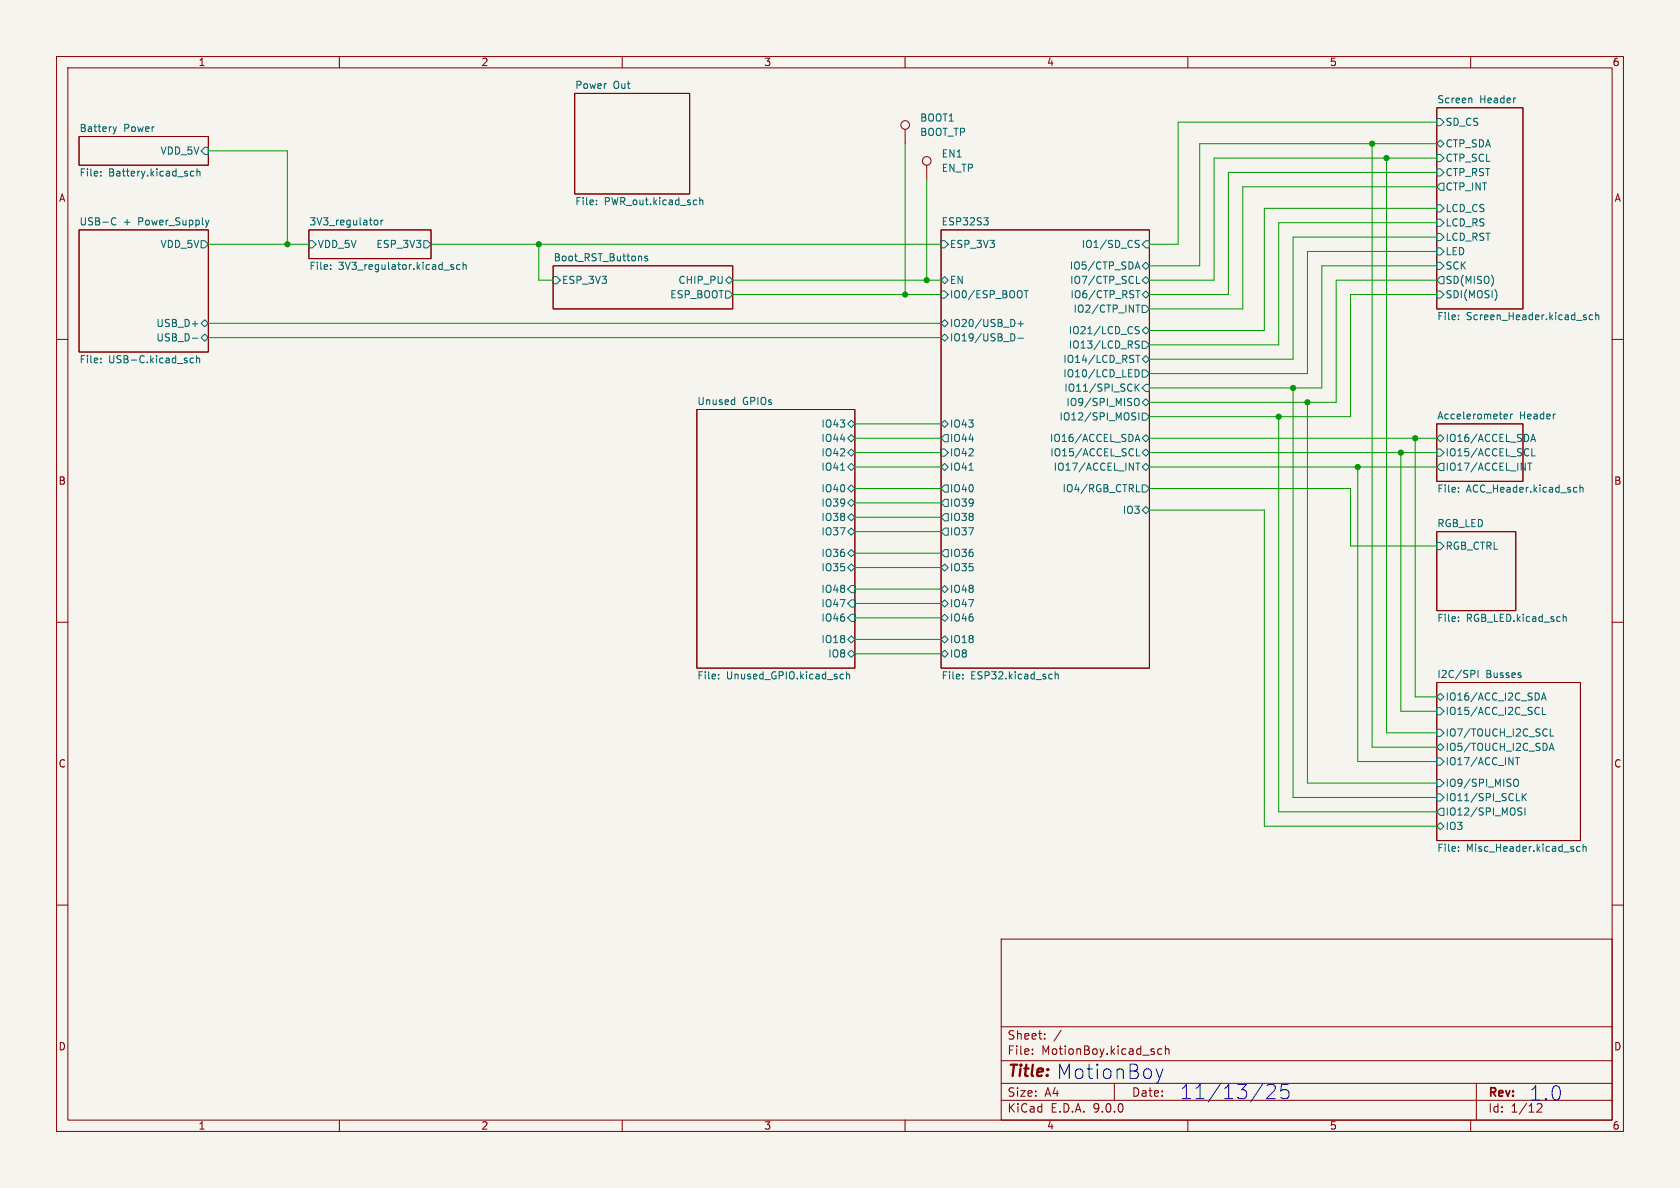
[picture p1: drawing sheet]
(kicad_sch
 (version 20250114)
 (generator "eeschema")
 (generator_version "9.0")
 (paper "A4")
 (lib_symbols
  (symbol "Connector:TestPoint"
   (pin_numbers (hide yes))
   (pin_names
    (offset 0.762) (hide yes)) (exclude_from_sim no) (in_bom yes) (on_board yes)
   (property "Reference" "TP" (at 0 6.858 0) (effects (font (size 1.27 1.27))))
   (property "Value" "TestPoint" (at 0 5.08 0) (effects (font (size 1.27 1.27))))
   (property "Footprint" "" (at 5.08 0 0) (effects (font (size 1.27 1.27)) (hide yes)))
   (property "Datasheet" "~" (at 5.08 0 0) (effects (font (size 1.27 1.27)) (hide yes)))
   (property "Description" "test point" (at 0 0 0) (effects (font (size 1.27 1.27)) (hide yes)))
   (symbol "TestPoint_0_1"
    (circle (center 0 3.302) (radius 0.762) (stroke (width 0) (type default)) (fill (type none))))
   (symbol "TestPoint_1_1"
    (pin passive line (at 0 0 90) (length 2.54) (name "1" (effects (font (size 1.27 1.27)))) (number "1" (effects (font (size 1.27 1.27))))))
   (embedded_fonts no)))
 (text "MotionBoy"
  (exclude_from_sim no)
  (at 196.342 189.738 0)
  (effects (font (size 2.54 2.54))))
 (text "1.0"
  (exclude_from_sim no)
  (at 273.304 193.548 0)
  (effects (font (size 2.54 2.54))))
 (text "11/13/25"
  (exclude_from_sim no)
  (at 218.44 193.294 0)
  (effects (font (size 2.54 2.54))))
 (junction
  (at 228.6 68.58)
  (diameter 0)
  (color 0 0 0 0))
 (junction
  (at 250.19 77.47)
  (diameter 0)
  (color 0 0 0 0))
 (junction
  (at 95.25 43.18)
  (diameter 0)
  (color 0 0 0 0))
 (junction
  (at 160.02 52.07)
  (diameter 0)
  (color 0 0 0 0))
 (junction
  (at 226.06 73.66)
  (diameter 0)
  (color 0 0 0 0))
 (junction
  (at 245.11 27.94)
  (diameter 0)
  (color 0 0 0 0))
 (junction
  (at 163.83 49.53)
  (diameter 0)
  (color 0 0 0 0))
 (junction
  (at 240.03 82.55)
  (diameter 0)
  (color 0 0 0 0))
 (junction
  (at 242.57 25.4)
  (diameter 0)
  (color 0 0 0 0))
 (junction
  (at 50.8 43.18)
  (diameter 0)
  (color 0 0 0 0))
 (junction
  (at 247.65 80.01)
  (diameter 0)
  (color 0 0 0 0))
 (junction
  (at 231.14 71.12)
  (diameter 0)
  (color 0 0 0 0))
 (wire
  (pts (xy 203.2 68.58) (xy 228.6 68.58))
  (stroke (width 0) (type default)))
 (wire
  (pts (xy 214.63 27.94) (xy 245.11 27.94))
  (stroke (width 0) (type default)))
 (wire
  (pts (xy 163.83 49.53) (xy 166.37 49.53))
  (stroke (width 0) (type default)))
 (wire
  (pts (xy 223.52 58.42) (xy 223.52 36.83))
  (stroke (width 0) (type default)))
 (wire
  (pts (xy 50.8 26.67) (xy 50.8 43.18))
  (stroke (width 0) (type default)))
 (wire
  (pts (xy 203.2 63.5) (xy 228.6 63.5))
  (stroke (width 0) (type default)))
 (wire
  (pts (xy 254 125.73) (xy 247.65 125.73))
  (stroke (width 0) (type default)))
 (wire
  (pts (xy 160.02 52.07) (xy 166.37 52.07))
  (stroke (width 0) (type default)))
 (wire
  (pts (xy 226.06 73.66) (xy 238.76 73.66))
  (stroke (width 0) (type default)))
 (wire
  (pts (xy 223.52 146.05) (xy 254 146.05))
  (stroke (width 0) (type default)))
 (wire
  (pts (xy 242.57 25.4) (xy 242.57 132.08))
  (stroke (width 0) (type default)))
 (wire
  (pts (xy 151.13 82.55) (xy 166.37 82.55))
  (stroke (width 0) (type default)))
 (wire
  (pts (xy 160.02 25.4) (xy 160.02 52.07))
  (stroke (width 0) (type default)))
 (wire
  (pts (xy 247.65 125.73) (xy 247.65 80.01))
  (stroke (width 0) (type default)))
 (wire
  (pts (xy 76.2 43.18) (xy 95.25 43.18))
  (stroke (width 0) (type default)))
 (wire
  (pts (xy 226.06 60.96) (xy 226.06 39.37))
  (stroke (width 0) (type default)))
 (wire
  (pts (xy 203.2 54.61) (xy 219.71 54.61))
  (stroke (width 0) (type default)))
 (wire
  (pts (xy 151.13 106.68) (xy 166.37 106.68))
  (stroke (width 0) (type default)))
 (wire
  (pts (xy 151.13 86.36) (xy 166.37 86.36))
  (stroke (width 0) (type default)))
 (wire
  (pts (xy 203.2 82.55) (xy 240.03 82.55))
  (stroke (width 0) (type default)))
 (wire
  (pts (xy 250.19 123.19) (xy 250.19 77.47))
  (stroke (width 0) (type default)))
 (wire
  (pts (xy 203.2 58.42) (xy 223.52 58.42))
  (stroke (width 0) (type default)))
 (wire
  (pts (xy 151.13 77.47) (xy 166.37 77.47))
  (stroke (width 0) (type default)))
 (wire
  (pts (xy 97.79 49.53) (xy 95.25 49.53))
  (stroke (width 0) (type default)))
 (wire
  (pts (xy 203.2 71.12) (xy 231.14 71.12))
  (stroke (width 0) (type default)))
 (wire
  (pts (xy 151.13 74.93) (xy 166.37 74.93))
  (stroke (width 0) (type default)))
 (wire
  (pts (xy 214.63 49.53) (xy 214.63 27.94))
  (stroke (width 0) (type default)))
 (wire
  (pts (xy 151.13 91.44) (xy 166.37 91.44))
  (stroke (width 0) (type default)))
 (wire
  (pts (xy 151.13 104.14) (xy 166.37 104.14))
  (stroke (width 0) (type default)))
 (wire
  (pts (xy 36.83 57.15) (xy 166.37 57.15))
  (stroke (width 0) (type default)))
 (wire
  (pts (xy 247.65 80.01) (xy 254 80.01))
  (stroke (width 0) (type default)))
 (wire
  (pts (xy 129.54 52.07) (xy 160.02 52.07))
  (stroke (width 0) (type default)))
 (wire
  (pts (xy 254 134.62) (xy 240.03 134.62))
  (stroke (width 0) (type default)))
 (wire
  (pts (xy 233.68 46.99) (xy 254 46.99))
  (stroke (width 0) (type default)))
 (wire
  (pts (xy 245.11 129.54) (xy 245.11 27.94))
  (stroke (width 0) (type default)))
 (wire
  (pts (xy 233.68 68.58) (xy 233.68 46.99))
  (stroke (width 0) (type default)))
 (wire
  (pts (xy 36.83 26.67) (xy 50.8 26.67))
  (stroke (width 0) (type default)))
 (wire
  (pts (xy 203.2 80.01) (xy 247.65 80.01))
  (stroke (width 0) (type default)))
 (wire
  (pts (xy 228.6 63.5) (xy 228.6 41.91))
  (stroke (width 0) (type default)))
 (wire
  (pts (xy 203.2 90.17) (xy 223.52 90.17))
  (stroke (width 0) (type default)))
 (wire
  (pts (xy 203.2 66.04) (xy 231.14 66.04))
  (stroke (width 0) (type default)))
 (wire
  (pts (xy 236.22 49.53) (xy 254 49.53))
  (stroke (width 0) (type default)))
 (wire
  (pts (xy 217.17 52.07) (xy 217.17 30.48))
  (stroke (width 0) (type default)))
 (wire
  (pts (xy 95.25 43.18) (xy 166.37 43.18))
  (stroke (width 0) (type default)))
 (wire
  (pts (xy 223.52 90.17) (xy 223.52 146.05))
  (stroke (width 0) (type default)))
 (wire
  (pts (xy 151.13 113.03) (xy 166.37 113.03))
  (stroke (width 0) (type default)))
 (wire
  (pts (xy 36.83 43.18) (xy 50.8 43.18))
  (stroke (width 0) (type default)))
 (wire
  (pts (xy 95.25 43.18) (xy 95.25 49.53))
  (stroke (width 0) (type default)))
 (wire
  (pts (xy 203.2 46.99) (xy 212.09 46.99))
  (stroke (width 0) (type default)))
 (wire
  (pts (xy 217.17 30.48) (xy 254 30.48))
  (stroke (width 0) (type default)))
 (wire
  (pts (xy 151.13 80.01) (xy 166.37 80.01))
  (stroke (width 0) (type default)))
 (wire
  (pts (xy 208.28 43.18) (xy 208.28 21.59))
  (stroke (width 0) (type default)))
 (wire
  (pts (xy 203.2 77.47) (xy 250.19 77.47))
  (stroke (width 0) (type default)))
 (wire
  (pts (xy 208.28 21.59) (xy 254 21.59))
  (stroke (width 0) (type default)))
 (wire
  (pts (xy 151.13 100.33) (xy 166.37 100.33))
  (stroke (width 0) (type default)))
 (wire
  (pts (xy 228.6 140.97) (xy 254 140.97))
  (stroke (width 0) (type default)))
 (wire
  (pts (xy 254 129.54) (xy 245.11 129.54))
  (stroke (width 0) (type default)))
 (wire
  (pts (xy 163.83 31.75) (xy 163.83 49.53))
  (stroke (width 0) (type default)))
 (wire
  (pts (xy 231.14 138.43) (xy 231.14 71.12))
  (stroke (width 0) (type default)))
 (wire
  (pts (xy 228.6 68.58) (xy 233.68 68.58))
  (stroke (width 0) (type default)))
 (wire
  (pts (xy 203.2 60.96) (xy 226.06 60.96))
  (stroke (width 0) (type default)))
 (wire
  (pts (xy 219.71 54.61) (xy 219.71 33.02))
  (stroke (width 0) (type default)))
 (wire
  (pts (xy 254 143.51) (xy 226.06 143.51))
  (stroke (width 0) (type default)))
 (wire
  (pts (xy 250.19 77.47) (xy 254 77.47))
  (stroke (width 0) (type default)))
 (wire
  (pts (xy 203.2 43.18) (xy 208.28 43.18))
  (stroke (width 0) (type default)))
 (wire
  (pts (xy 238.76 52.07) (xy 254 52.07))
  (stroke (width 0) (type default)))
 (wire
  (pts (xy 151.13 88.9) (xy 166.37 88.9))
  (stroke (width 0) (type default)))
 (wire
  (pts (xy 151.13 115.57) (xy 166.37 115.57))
  (stroke (width 0) (type default)))
 (wire
  (pts (xy 212.09 25.4) (xy 242.57 25.4))
  (stroke (width 0) (type default)))
 (wire
  (pts (xy 240.03 82.55) (xy 254 82.55))
  (stroke (width 0) (type default)))
 (wire
  (pts (xy 50.8 43.18) (xy 54.61 43.18))
  (stroke (width 0) (type default)))
 (wire
  (pts (xy 151.13 93.98) (xy 166.37 93.98))
  (stroke (width 0) (type default)))
 (wire
  (pts (xy 231.14 66.04) (xy 231.14 44.45))
  (stroke (width 0) (type default)))
 (wire
  (pts (xy 254 123.19) (xy 250.19 123.19))
  (stroke (width 0) (type default)))
 (wire
  (pts (xy 219.71 33.02) (xy 254 33.02))
  (stroke (width 0) (type default)))
 (wire
  (pts (xy 129.54 49.53) (xy 163.83 49.53))
  (stroke (width 0) (type default)))
 (wire
  (pts (xy 203.2 73.66) (xy 226.06 73.66))
  (stroke (width 0) (type default)))
 (wire
  (pts (xy 203.2 52.07) (xy 217.17 52.07))
  (stroke (width 0) (type default)))
 (wire
  (pts (xy 231.14 138.43) (xy 254 138.43))
  (stroke (width 0) (type default)))
 (wire
  (pts (xy 231.14 44.45) (xy 254 44.45))
  (stroke (width 0) (type default)))
 (wire
  (pts (xy 203.2 86.36) (xy 238.76 86.36))
  (stroke (width 0) (type default)))
 (wire
  (pts (xy 242.57 25.4) (xy 254 25.4))
  (stroke (width 0) (type default)))
 (wire
  (pts (xy 203.2 49.53) (xy 214.63 49.53))
  (stroke (width 0) (type default)))
 (wire
  (pts (xy 228.6 41.91) (xy 254 41.91))
  (stroke (width 0) (type default)))
 (wire
  (pts (xy 238.76 86.36) (xy 238.76 96.52))
  (stroke (width 0) (type default)))
 (wire
  (pts (xy 238.76 96.52) (xy 254 96.52))
  (stroke (width 0) (type default)))
 (wire
  (pts (xy 228.6 68.58) (xy 228.6 140.97))
  (stroke (width 0) (type default)))
 (wire
  (pts (xy 231.14 71.12) (xy 236.22 71.12))
  (stroke (width 0) (type default)))
 (wire
  (pts (xy 212.09 46.99) (xy 212.09 25.4))
  (stroke (width 0) (type default)))
 (wire
  (pts (xy 238.76 73.66) (xy 238.76 52.07))
  (stroke (width 0) (type default)))
 (wire
  (pts (xy 36.83 59.69) (xy 166.37 59.69))
  (stroke (width 0) (type default)))
 (wire
  (pts (xy 226.06 39.37) (xy 254 39.37))
  (stroke (width 0) (type default)))
 (wire
  (pts (xy 223.52 36.83) (xy 254 36.83))
  (stroke (width 0) (type default)))
 (wire
  (pts (xy 151.13 97.79) (xy 166.37 97.79))
  (stroke (width 0) (type default)))
 (wire
  (pts (xy 240.03 134.62) (xy 240.03 82.55))
  (stroke (width 0) (type default)))
 (wire
  (pts (xy 236.22 71.12) (xy 236.22 49.53))
  (stroke (width 0) (type default)))
 (wire
  (pts (xy 226.06 143.51) (xy 226.06 73.66))
  (stroke (width 0) (type default)))
 (wire
  (pts (xy 254 132.08) (xy 242.57 132.08))
  (stroke (width 0) (type default)))
 (wire
  (pts (xy 151.13 109.22) (xy 166.37 109.22))
  (stroke (width 0) (type default)))
 (wire
  (pts (xy 245.11 27.94) (xy 254 27.94))
  (stroke (width 0) (type default)))
 (symbol
  (lib_id "Connector:TestPoint")
  (at 160.02 25.4 0)
  (unit 1)
  (exclude_from_sim no)
  (in_bom yes)
  (on_board yes)
  (dnp no)
  (fields_autoplaced yes)
  (property "Reference" "BOOT1" (at 162.56 20.8279 0) (effects (font (size 1.27 1.27)) (justify left)))
  (property "Value" "BOOT_TP" (at 162.56 23.3679 0) (effects (font (size 1.27 1.27)) (justify left)))
  (property "Footprint" "TestPoint:TestPoint_Keystone_5010-5014_Multipurpose" (at 165.1 25.4 0) (effects (font (size 1.27 1.27)) (hide yes)))
  (property "Datasheet" "~" (at 165.1 25.4 0) (effects (font (size 1.27 1.27)) (hide yes)))
  (property "Description" "test point" (at 160.02 25.4 0) (effects (font (size 1.27 1.27)) (hide yes)))
  (pin "1"))
 (symbol
  (lib_id "Connector:TestPoint")
  (at 163.83 31.75 0)
  (unit 1)
  (exclude_from_sim no)
  (in_bom yes)
  (on_board yes)
  (dnp no)
  (fields_autoplaced yes)
  (property "Reference" "EN1" (at 166.37 27.1779 0) (effects (font (size 1.27 1.27)) (justify left)))
  (property "Value" "EN_TP" (at 166.37 29.7179 0) (effects (font (size 1.27 1.27)) (justify left)))
  (property "Footprint" "TestPoint:TestPoint_Keystone_5010-5014_Multipurpose" (at 168.91 31.75 0) (effects (font (size 1.27 1.27)) (hide yes)))
  (property "Datasheet" "~" (at 168.91 31.75 0) (effects (font (size 1.27 1.27)) (hide yes)))
  (property "Description" "test point" (at 163.83 31.75 0) (effects (font (size 1.27 1.27)) (hide yes)))
  (pin "1"))
 (sheet
  (at 254 93.98)
  (size 13.97 13.97)
  (exclude_from_sim no)
  (in_bom yes)
  (on_board yes)
  (dnp no)
  (fields_autoplaced yes)
  (stroke (width 0.1524) (type solid))
  (fill (color 0 0 0 0.0000))
  (property "Sheetname" "RGB_LED" (at 254 93.2684 0) (effects (font (size 1.27 1.27)) (justify left bottom)))
  (property "Sheetfile" "RGB_LED.kicad_sch" (at 254 108.5346 0) (effects (font (size 1.27 1.27)) (justify left top)))
  (pin "RGB_CTRL" input (at 254 96.52 180) (effects (font (size 1.27 1.27)) (justify left))))
 (sheet
  (at 254 19.05)
  (size 15.24 35.56)
  (exclude_from_sim no)
  (in_bom yes)
  (on_board yes)
  (dnp no)
  (fields_autoplaced yes)
  (stroke (width 0.1524) (type solid))
  (fill (color 0 0 0 0.0000))
  (property "Sheetname" "Screen Header" (at 254 18.3384 0) (effects (font (size 1.27 1.27)) (justify left bottom)))
  (property "Sheetfile" "Screen_Header.kicad_sch" (at 254 55.1946 0) (effects (font (size 1.27 1.27)) (justify left top)))
  (pin "CTP_INT" output (at 254 33.02 180) (effects (font (size 1.27 1.27)) (justify left)))
  (pin "CTP_RST" input (at 254 30.48 180) (effects (font (size 1.27 1.27)) (justify left)))
  (pin "CTP_SCL" input (at 254 27.94 180) (effects (font (size 1.27 1.27)) (justify left)))
  (pin "CTP_SDA" bidirectional (at 254 25.4 180) (effects (font (size 1.27 1.27)) (justify left)))
  (pin "LCD_CS" input (at 254 36.83 180) (effects (font (size 1.27 1.27)) (justify left)))
  (pin "LCD_RS" input (at 254 39.37 180) (effects (font (size 1.27 1.27)) (justify left)))
  (pin "LCD_RST" input (at 254 41.91 180) (effects (font (size 1.27 1.27)) (justify left)))
  (pin "LED" input (at 254 44.45 180) (effects (font (size 1.27 1.27)) (justify left)))
  (pin "SCK" input (at 254 46.99 180) (effects (font (size 1.27 1.27)) (justify left)))
  (pin "SD(MISO)" output (at 254 49.53 180) (effects (font (size 1.27 1.27)) (justify left)))
  (pin "SDI(MOSI)" input (at 254 52.07 180) (effects (font (size 1.27 1.27)) (justify left)))
  (pin "SD_CS" input (at 254 21.59 180) (effects (font (size 1.27 1.27)) (justify left))))
 (sheet
  (at 13.97 40.64)
  (size 22.86 21.59)
  (exclude_from_sim no)
  (in_bom yes)
  (on_board yes)
  (dnp no)
  (fields_autoplaced yes)
  (stroke (width 0.1524) (type solid))
  (fill (color 0 0 0 0.0000))
  (property "Sheetname" "USB-C + Power_Supply" (at 13.97 39.9284 0) (effects (font (size 1.27 1.27)) (justify left bottom)))
  (property "Sheetfile" "USB-C.kicad_sch" (at 13.97 62.8146 0) (effects (font (size 1.27 1.27)) (justify left top)))
  (pin "USB_D+" bidirectional (at 36.83 57.15 0) (effects (font (size 1.27 1.27)) (justify right)))
  (pin "USB_D-" bidirectional (at 36.83 59.69 0) (effects (font (size 1.27 1.27)) (justify right)))
  (pin "VDD_5V" output (at 36.83 43.18 0) (effects (font (size 1.27 1.27)) (justify right))))
 (sheet
  (at 97.79 46.99)
  (size 31.75 7.62)
  (exclude_from_sim no)
  (in_bom yes)
  (on_board yes)
  (dnp no)
  (fields_autoplaced yes)
  (stroke (width 0.1524) (type solid))
  (fill (color 0 0 0 0.0000))
  (property "Sheetname" "Boot_RST_Buttons" (at 97.79 46.2784 0) (effects (font (size 1.27 1.27)) (justify left bottom)))
  (property "Sheetfile" "Boot_RST.kicad_sch" (at 97.79 55.1946 0) (effects (font (size 1.27 1.27)) (justify left top) (hide yes)))
  (pin "CHIP_PU" bidirectional (at 129.54 49.53 0) (effects (font (size 1.27 1.27)) (justify right)))
  (pin "ESP_BOOT" output (at 129.54 52.07 0) (effects (font (size 1.27 1.27)) (justify right)))
  (pin "ESP_3V3" input (at 97.79 49.53 180) (effects (font (size 1.27 1.27)) (justify left))))
 (sheet
  (at 254 120.65)
  (size 25.4 27.94)
  (exclude_from_sim no)
  (in_bom yes)
  (on_board yes)
  (dnp no)
  (fields_autoplaced yes)
  (stroke (width 0.1524) (type solid))
  (fill (color 0 0 0 0.0000))
  (property "Sheetname" "I2C/SPI Busses" (at 254 119.9384 0) (effects (font (size 1.27 1.27)) (justify left bottom)))
  (property "Sheetfile" "Misc_Header.kicad_sch" (at 254 149.1746 0) (effects (font (size 1.27 1.27)) (justify left top)))
  (pin "IO16{slash}ACC_I2C_SDA" bidirectional (at 254 123.19 180) (effects (font (size 1.27 1.27)) (justify left)))
  (pin "IO9{slash}SPI_MISO" input (at 254 138.43 180) (effects (font (size 1.27 1.27)) (justify left)))
  (pin "IO11{slash}SPI_SCLK" input (at 254 140.97 180) (effects (font (size 1.27 1.27)) (justify left)))
  (pin "IO15{slash}ACC_I2C_SCL" input (at 254 125.73 180) (effects (font (size 1.27 1.27)) (justify left)))
  (pin "IO5{slash}TOUCH_I2C_SDA" bidirectional (at 254 132.08 180) (effects (font (size 1.27 1.27)) (justify left)))
  (pin "IO7{slash}TOUCH_I2C_SCL" input (at 254 129.54 180) (effects (font (size 1.27 1.27)) (justify left)))
  (pin "IO3" bidirectional (at 254 146.05 180) (effects (font (size 1.27 1.27)) (justify left)))
  (pin "IO12{slash}SPI_MOSI" output (at 254 143.51 180) (effects (font (size 1.27 1.27)) (justify left)))
  (pin "IO17{slash}ACC_INT" input (at 254 134.62 180) (effects (font (size 1.27 1.27)) (justify left))))
 (sheet
  (at 54.61 40.64)
  (size 21.59 5.08)
  (exclude_from_sim no)
  (in_bom yes)
  (on_board yes)
  (dnp no)
  (fields_autoplaced yes)
  (stroke (width 0.1524) (type solid))
  (fill (color 0 0 0 0.0000))
  (property "Sheetname" "3V3_regulator" (at 54.61 39.9284 0) (effects (font (size 1.27 1.27)) (justify left bottom)))
  (property "Sheetfile" "3V3_regulator.kicad_sch" (at 54.61 46.3046 0) (effects (font (size 1.27 1.27)) (justify left top)))
  (pin "VDD_5V" input (at 54.61 43.18 180) (effects (font (size 1.27 1.27)) (justify left)))
  (pin "ESP_3V3" output (at 76.2 43.18 0) (effects (font (size 1.27 1.27)) (justify right))))
 (sheet
  (at 13.97 24.13)
  (size 22.86 5.08)
  (exclude_from_sim no)
  (in_bom yes)
  (on_board yes)
  (dnp no)
  (fields_autoplaced yes)
  (stroke (width 0.1524) (type solid))
  (fill (color 0 0 0 0.0000))
  (property "Sheetname" "Battery Power" (at 13.97 23.4184 0) (effects (font (size 1.27 1.27)) (justify left bottom)))
  (property "Sheetfile" "Battery.kicad_sch" (at 13.97 29.7946 0) (effects (font (size 1.27 1.27)) (justify left top)))
  (pin "VDD_5V" input (at 36.83 26.67 0) (effects (font (size 1.27 1.27)) (justify right))))
 (sheet
  (at 254 74.93)
  (size 15.24 10.16)
  (exclude_from_sim no)
  (in_bom yes)
  (on_board yes)
  (dnp no)
  (fields_autoplaced yes)
  (stroke (width 0.1524) (type solid))
  (fill (color 0 0 0 0.0000))
  (property "Sheetname" "Accelerometer Header" (at 254 74.2184 0) (effects (font (size 1.27 1.27)) (justify left bottom)))
  (property "Sheetfile" "ACC_Header.kicad_sch" (at 254 85.6746 0) (effects (font (size 1.27 1.27)) (justify left top)))
  (pin "IO15{slash}ACCEL_SCL" input (at 254 80.01 180) (effects (font (size 1.27 1.27)) (justify left)))
  (pin "IO16{slash}ACCEL_SDA" bidirectional (at 254 77.47 180) (effects (font (size 1.27 1.27)) (justify left)))
  (pin "IO17{slash}ACCEL_INT" output (at 254 82.55 180) (effects (font (size 1.27 1.27)) (justify left))))
 (sheet
  (at 166.37 40.64)
  (size 36.83 77.47)
  (exclude_from_sim no)
  (in_bom yes)
  (on_board yes)
  (dnp no)
  (fields_autoplaced yes)
  (stroke (width 0.1524) (type solid))
  (fill (color 0 0 0 0.0000))
  (property "Sheetname" "ESP32S3" (at 166.37 39.9284 0) (effects (font (size 1.27 1.27)) (justify left bottom)))
  (property "Sheetfile" "ESP32.kicad_sch" (at 166.37 118.6946 0) (effects (font (size 1.27 1.27)) (justify left top)))
  (pin "EN" bidirectional (at 166.37 49.53 180) (effects (font (size 1.27 1.27)) (justify left)))
  (pin "IO0{slash}ESP_BOOT" input (at 166.37 52.07 180) (effects (font (size 1.27 1.27)) (justify left)))
  (pin "IO20{slash}USB_D+" bidirectional (at 166.37 57.15 180) (effects (font (size 1.27 1.27)) (justify left)))
  (pin "IO19{slash}USB_D-" bidirectional (at 166.37 59.69 180) (effects (font (size 1.27 1.27)) (justify left)))
  (pin "IO4{slash}RGB_CTRL" output (at 203.2 86.36 0) (effects (font (size 1.27 1.27)) (justify right)))
  (pin "ESP_3V3" input (at 166.37 43.18 180) (effects (font (size 1.27 1.27)) (justify left)))
  (pin "IO6{slash}CTP_RST" bidirectional (at 203.2 52.07 0) (effects (font (size 1.27 1.27)) (justify right)))
  (pin "IO15{slash}ACCEL_SCL" bidirectional (at 203.2 80.01 0) (effects (font (size 1.27 1.27)) (justify right)))
  (pin "IO37" output (at 166.37 93.98 180) (effects (font (size 1.27 1.27)) (justify left)))
  (pin "IO39" output (at 166.37 88.9 180) (effects (font (size 1.27 1.27)) (justify left)))
  (pin "IO12{slash}SPI_MOSI" output (at 203.2 73.66 0) (effects (font (size 1.27 1.27)) (justify right)))
  (pin "IO38" output (at 166.37 91.44 180) (effects (font (size 1.27 1.27)) (justify left)))
  (pin "IO36" output (at 166.37 97.79 180) (effects (font (size 1.27 1.27)) (justify left)))
  (pin "IO1{slash}SD_CS" input (at 203.2 43.18 0) (effects (font (size 1.27 1.27)) (justify right)))
  (pin "IO9{slash}SPI_MISO" bidirectional (at 203.2 71.12 0) (effects (font (size 1.27 1.27)) (justify right)))
  (pin "IO42" input (at 166.37 80.01 180) (effects (font (size 1.27 1.27)) (justify left)))
  (pin "IO17{slash}ACCEL_INT" bidirectional (at 203.2 82.55 0) (effects (font (size 1.27 1.27)) (justify right)))
  (pin "IO2{slash}CTP_INT" output (at 203.2 54.61 0) (effects (font (size 1.27 1.27)) (justify right)))
  (pin "IO44" output (at 166.37 77.47 180) (effects (font (size 1.27 1.27)) (justify left)))
  (pin "IO11{slash}SPI_SCK" input (at 203.2 68.58 0) (effects (font (size 1.27 1.27)) (justify right)))
  (pin "IO13{slash}LCD_RS" output (at 203.2 60.96 0) (effects (font (size 1.27 1.27)) (justify right)))
  (pin "IO43" bidirectional (at 166.37 74.93 180) (effects (font (size 1.27 1.27)) (justify left)))
  (pin "IO16{slash}ACCEL_SDA" bidirectional (at 203.2 77.47 0) (effects (font (size 1.27 1.27)) (justify right)))
  (pin "IO14{slash}LCD_RST" bidirectional (at 203.2 63.5 0) (effects (font (size 1.27 1.27)) (justify right)))
  (pin "IO40" output (at 166.37 86.36 180) (effects (font (size 1.27 1.27)) (justify left)))
  (pin "IO10{slash}LCD_LED" output (at 203.2 66.04 0) (effects (font (size 1.27 1.27)) (justify right)))
  (pin "IO21{slash}LCD_CS" bidirectional (at 203.2 58.42 0) (effects (font (size 1.27 1.27)) (justify right)))
  (pin "IO41" bidirectional (at 166.37 82.55 180) (effects (font (size 1.27 1.27)) (justify left)))
  (pin "IO7{slash}CTP_SCL" bidirectional (at 203.2 49.53 0) (effects (font (size 1.27 1.27)) (justify right)))
  (pin "IO5{slash}CTP_SDA" bidirectional (at 203.2 46.99 0) (effects (font (size 1.27 1.27)) (justify right)))
  (pin "IO3" bidirectional (at 203.2 90.17 0) (effects (font (size 1.27 1.27)) (justify right)))
  (pin "IO8" bidirectional (at 166.37 115.57 180) (effects (font (size 1.27 1.27)) (justify left)))
  (pin "IO18" bidirectional (at 166.37 113.03 180) (effects (font (size 1.27 1.27)) (justify left)))
  (pin "IO35" bidirectional (at 166.37 100.33 180) (effects (font (size 1.27 1.27)) (justify left)))
  (pin "IO46" bidirectional (at 166.37 109.22 180) (effects (font (size 1.27 1.27)) (justify left)))
  (pin "IO47" bidirectional (at 166.37 106.68 180) (effects (font (size 1.27 1.27)) (justify left)))
  (pin "IO48" bidirectional (at 166.37 104.14 180) (effects (font (size 1.27 1.27)) (justify left))))
 (sheet
  (at 123.19 72.39)
  (size 27.94 45.72)
  (exclude_from_sim no)
  (in_bom yes)
  (on_board yes)
  (dnp no)
  (fields_autoplaced yes)
  (stroke (width 0.1524) (type solid))
  (fill (color 0 0 0 0.0000))
  (property "Sheetname" "Unused GPIOs" (at 123.19 71.6784 0) (effects (font (size 1.27 1.27)) (justify left bottom)))
  (property "Sheetfile" "Unused_GPIO.kicad_sch" (at 123.19 118.6946 0) (effects (font (size 1.27 1.27)) (justify left top)))
  (pin "IO36" bidirectional (at 151.13 97.79 0) (effects (font (size 1.27 1.27)) (justify right)))
  (pin "IO35" bidirectional (at 151.13 100.33 0) (effects (font (size 1.27 1.27)) (justify right)))
  (pin "IO46" input (at 151.13 109.22 0) (effects (font (size 1.27 1.27)) (justify right)))
  (pin "IO37" bidirectional (at 151.13 93.98 0) (effects (font (size 1.27 1.27)) (justify right)))
  (pin "IO43" bidirectional (at 151.13 74.93 0) (effects (font (size 1.27 1.27)) (justify right)))
  (pin "IO44" bidirectional (at 151.13 77.47 0) (effects (font (size 1.27 1.27)) (justify right)))
  (pin "IO42" bidirectional (at 151.13 80.01 0) (effects (font (size 1.27 1.27)) (justify right)))
  (pin "IO48" input (at 151.13 104.14 0) (effects (font (size 1.27 1.27)) (justify right)))
  (pin "IO41" bidirectional (at 151.13 82.55 0) (effects (font (size 1.27 1.27)) (justify right)))
  (pin "IO40" bidirectional (at 151.13 86.36 0) (effects (font (size 1.27 1.27)) (justify right)))
  (pin "IO39" bidirectional (at 151.13 88.9 0) (effects (font (size 1.27 1.27)) (justify right)))
  (pin "IO38" bidirectional (at 151.13 91.44 0) (effects (font (size 1.27 1.27)) (justify right)))
  (pin "IO47" input (at 151.13 106.68 0) (effects (font (size 1.27 1.27)) (justify right)))
  (pin "IO18" bidirectional (at 151.13 113.03 0) (effects (font (size 1.27 1.27)) (justify right)))
  (pin "IO8" bidirectional (at 151.13 115.57 0) (effects (font (size 1.27 1.27)) (justify right))))
 (sheet
  (at 101.6 16.51)
  (size 20.32 17.78)
  (exclude_from_sim no)
  (in_bom yes)
  (on_board yes)
  (dnp no)
  (fields_autoplaced yes)
  (stroke (width 0.1524) (type solid))
  (fill (color 0 0 0 0.0000))
  (property "Sheetname" "Power Out" (at 101.6 15.7984 0) (effects (font (size 1.27 1.27)) (justify left bottom)))
  (property "Sheetfile" "PWR_out.kicad_sch" (at 101.6 34.8746 0) (effects (font (size 1.27 1.27)) (justify left top))))
 (sheet_instances
  (path ""
   (page "1")))
 (embedded_fonts no))
